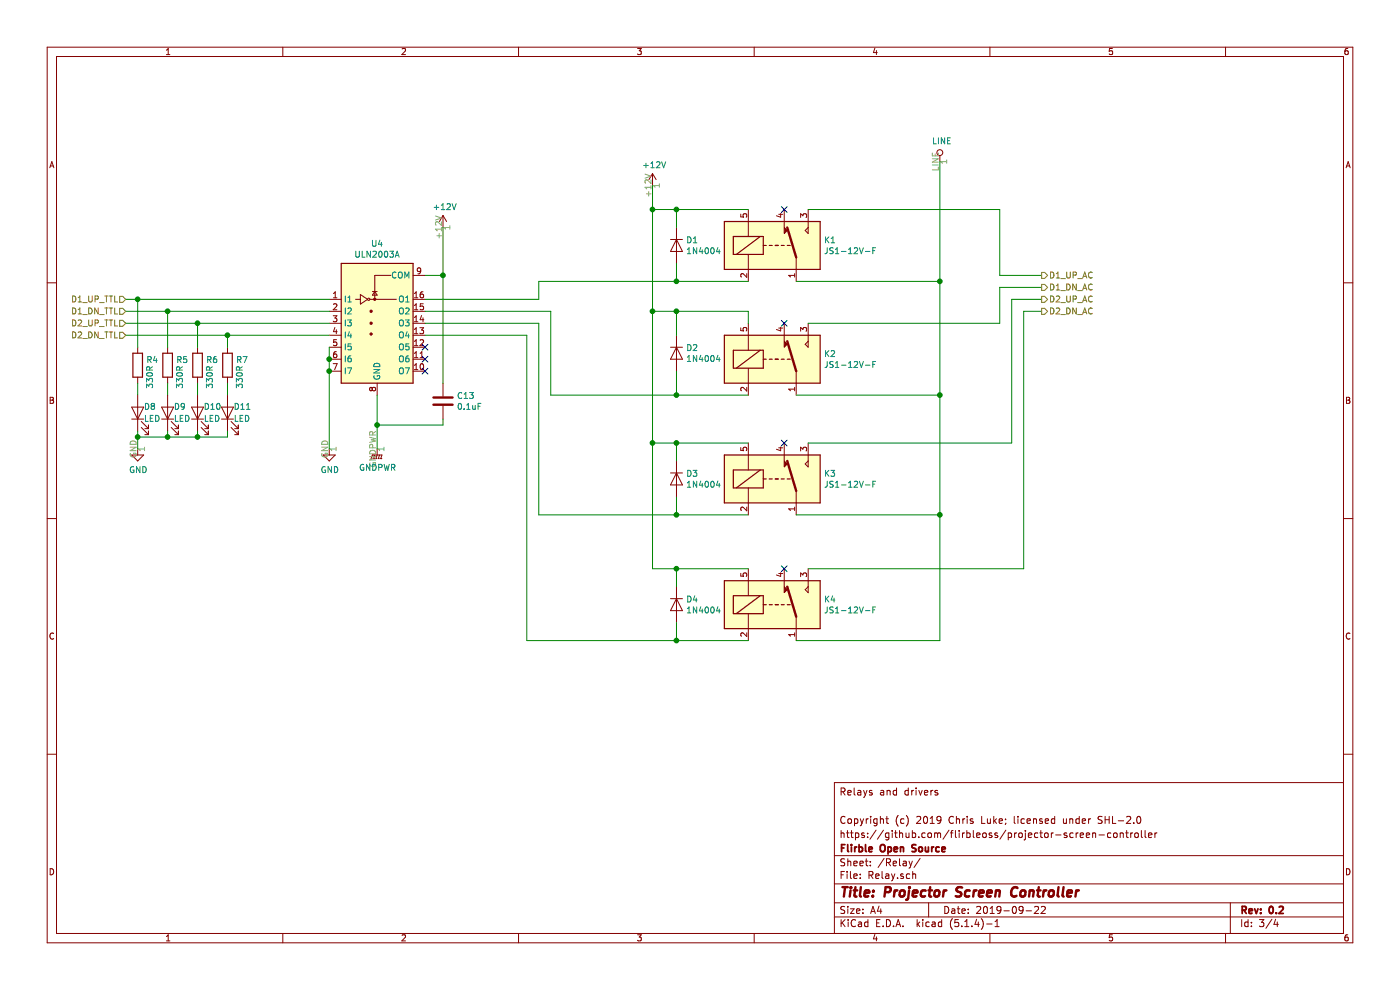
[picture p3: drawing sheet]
EESchema Schematic File Version 4
LIBS:projector-screen-controller-cache
EELAYER 30 0
EELAYER END
$Descr A4 11693 8268
encoding utf-8
Sheet 3 4
Title "Projector Screen Controller"
Date "2019-09-22"
Rev "0.2"
Comp "Flirble Open Source"
Comment1 "https://github.com/flirbleoss/projector-screen-controller"
Comment2 "Copyright (c) 2019 Chris Luke; licensed under SHL-2.0"
Comment3 ""
Comment4 "Relays and drivers"
$EndDescr
$Comp
L Transistor_Array:ULN2003A U4
U 1 1
P 3150 2700
F 0 "U4" H 3150 3367 50  0000 C CNN
F 1 "ULN2003A" H 3150 3276 50  0000 C CNN
F 2 "Package_DIP:DIP-16_W7.62mm_LongPads" H 3200 2150 50  0001 L CNN
F 3 "http://www.ti.com/lit/ds/symlink/uln2003a.pdf" H 3250 2500 50  0001 C CNN
F 4 "ST" H 3150 2700 50  0001 C CNN "mfr"
F 5 "ULN2003A" H 3150 2700 50  0001 C CNN "mpn"
F 6 "Mouser" H 3150 2700 50  0001 C CNN "Src1"
F 7 "511-ULN2003A" H 3150 2700 50  0001 C CNN "Src1 Part"
F 8 "https://www.mouser.com/ProductDetail/511-ULN2003A" H 3150 2700 50  0001 C CNN "Src1 URL"
	1    3150 2700
	1    0    0    -1  
$EndComp
Text HLabel 1050 2500 0    50   Input ~ 0
D1_UP_TTL
Text HLabel 1050 2600 0    50   Input ~ 0
D1_DN_TTL
Text HLabel 1050 2700 0    50   Input ~ 0
D2_UP_TTL
Text HLabel 1050 2800 0    50   Input ~ 0
D2_DN_TTL
$Comp
L power:+12V #PWR0107
U 1 1
P 3700 1900
F 0 "#PWR0107" H 3700 1750 50  0001 C CNN
F 1 "+12V" H 3715 2073 50  0000 C CNN
F 2 "" H 3700 1900 50  0001 C CNN
F 3 "" H 3700 1900 50  0001 C CNN
	1    3700 1900
	1    0    0    -1  
$EndComp
Wire Wire Line
	3550 2300 3700 2300
Wire Wire Line
	3700 2300 3700 1900
Wire Wire Line
	2750 2900 2750 3000
Wire Wire Line
	2750 3000 2750 3100
Connection ~ 2750 3000
NoConn ~ 3550 2900
NoConn ~ 3550 3000
NoConn ~ 3550 3100
Text HLabel 8700 2300 2    50   Output ~ 0
D1_UP_AC
Text HLabel 8700 2400 2    50   Output ~ 0
D1_DN_AC
Text HLabel 8700 2500 2    50   Output ~ 0
D2_UP_AC
Text HLabel 8700 2600 2    50   Output ~ 0
D2_DN_AC
$Comp
L Relay:SANYOU_SRD_Form_C K1
U 1 1
P 6450 2050
F 0 "K1" H 6880 2096 50  0000 L CNN
F 1 "JS1-12V-F" H 6880 2005 50  0000 L CNN
F 2 "Relay_THT:Relay_SPDT_SANYOU_SRD_Series_Form_C" H 6900 2000 50  0001 L CNN
F 3 "https://www3.panasonic.biz/ac/cdn/e/control/relay/power/catalog/mech_eng_js.pdf" H 6450 2050 50  0001 C CNN
F 4 "Panasonic" H 6450 2050 50  0001 C CNN "mfr"
F 5 "JS1-12V-F" H 6450 2050 50  0001 C CNN "mpn"
F 6 "Mouser" H 6450 2050 50  0001 C CNN "Src1"
F 7 "769-JS1-12V-F" H 6450 2050 50  0001 C CNN "Src1 Part"
F 8 "https://www.mouser.com/ProductDetail/769-JS1-12V-F" H 6450 2050 50  0001 C CNN "Src1 URL"
	1    6450 2050
	1    0    0    -1  
$EndComp
$Comp
L Relay:SANYOU_SRD_Form_C K2
U 1 1
P 6450 3000
F 0 "K2" H 6880 3046 50  0000 L CNN
F 1 "JS1-12V-F" H 6880 2955 50  0000 L CNN
F 2 "Relay_THT:Relay_SPDT_SANYOU_SRD_Series_Form_C" H 6900 2950 50  0001 L CNN
F 3 "https://www3.panasonic.biz/ac/cdn/e/control/relay/power/catalog/mech_eng_js.pdf" H 6450 3000 50  0001 C CNN
F 4 "https://www.mouser.com/ProductDetail/769-JS1-12V-F" H 6450 3000 50  0001 C CNN "Src1 URL"
F 5 "Panasonic" H 6450 3000 50  0001 C CNN "mfr"
F 6 "JS1-12V-F" H 6450 3000 50  0001 C CNN "mpn"
F 7 "Mouser" H 6450 3000 50  0001 C CNN "Src1"
F 8 "769-JS1-12V-F" H 6450 3000 50  0001 C CNN "Src1 Part"
	1    6450 3000
	1    0    0    -1  
$EndComp
$Comp
L Relay:SANYOU_SRD_Form_C K3
U 1 1
P 6450 4000
F 0 "K3" H 6880 4046 50  0000 L CNN
F 1 "JS1-12V-F" H 6880 3955 50  0000 L CNN
F 2 "Relay_THT:Relay_SPDT_SANYOU_SRD_Series_Form_C" H 6900 3950 50  0001 L CNN
F 3 "https://www3.panasonic.biz/ac/cdn/e/control/relay/power/catalog/mech_eng_js.pdf" H 6450 4000 50  0001 C CNN
F 4 "https://www.mouser.com/ProductDetail/769-JS1-12V-F" H 6450 4000 50  0001 C CNN "Src1 URL"
F 5 "Panasonic" H 6450 4000 50  0001 C CNN "mfr"
F 6 "JS1-12V-F" H 6450 4000 50  0001 C CNN "mpn"
F 7 "Mouser" H 6450 4000 50  0001 C CNN "Src1"
F 8 "769-JS1-12V-F" H 6450 4000 50  0001 C CNN "Src1 Part"
	1    6450 4000
	1    0    0    -1  
$EndComp
$Comp
L Relay:SANYOU_SRD_Form_C K4
U 1 1
P 6450 5050
F 0 "K4" H 6880 5096 50  0000 L CNN
F 1 "JS1-12V-F" H 6880 5005 50  0000 L CNN
F 2 "Relay_THT:Relay_SPDT_SANYOU_SRD_Series_Form_C" H 6900 5000 50  0001 L CNN
F 3 "https://www3.panasonic.biz/ac/cdn/e/control/relay/power/catalog/mech_eng_js.pdf" H 6450 5050 50  0001 C CNN
F 4 "Panasonic" H 6450 5050 50  0001 C CNN "mfr"
F 5 "JS1-12V-F" H 6450 5050 50  0001 C CNN "mpn"
F 6 "Mouser" H 6450 5050 50  0001 C CNN "Src1"
F 7 "769-JS1-12V-F" H 6450 5050 50  0001 C CNN "Src1 Part"
F 8 "https://www.mouser.com/ProductDetail/769-JS1-12V-F" H 6450 5050 50  0001 C CNN "Src1 URL"
	1    6450 5050
	1    0    0    -1  
$EndComp
$Comp
L power:LINE #PWR016
U 1 1
P 7850 1350
F 0 "#PWR016" H 7850 1200 50  0001 C CNN
F 1 "LINE" H 7867 1523 50  0000 C CNN
F 2 "" H 7850 1350 50  0001 C CNN
F 3 "" H 7850 1350 50  0001 C CNN
	1    7850 1350
	1    0    0    -1  
$EndComp
Wire Wire Line
	7850 1350 7850 2350
Wire Wire Line
	7850 2350 6650 2350
Connection ~ 7850 2350
Wire Wire Line
	6650 4300 7850 4300
Wire Wire Line
	6650 5350 7850 5350
Wire Wire Line
	7850 5350 7850 4300
Connection ~ 7850 4300
Wire Wire Line
	6750 1750 8350 1750
Wire Wire Line
	8350 1750 8350 2300
Wire Wire Line
	8350 2300 8700 2300
Wire Wire Line
	6750 2700 8350 2700
Wire Wire Line
	8350 2700 8350 2400
Wire Wire Line
	8350 2400 8700 2400
Wire Wire Line
	6750 3700 8450 3700
Wire Wire Line
	8450 3700 8450 2500
Wire Wire Line
	8450 2500 8700 2500
Wire Wire Line
	6750 4750 8550 4750
Wire Wire Line
	8550 4750 8550 2600
Wire Wire Line
	8550 2600 8700 2600
Wire Wire Line
	6250 4300 5650 4300
Wire Wire Line
	6250 3300 5650 3300
Wire Wire Line
	6250 2350 5650 2350
Wire Wire Line
	6250 2600 6250 2700
$Comp
L Diode:1N4004 D1
U 1 1
P 5650 2050
F 0 "D1" V 5604 2129 50  0000 L CNN
F 1 "1N4004" V 5695 2129 50  0000 L CNN
F 2 "Diode_THT:D_DO-41_SOD81_P10.16mm_Horizontal" H 5650 1875 50  0001 C CNN
F 3 "http://www.vishay.com/docs/88503/1n4001.pdf" H 5650 2050 50  0001 C CNN
	1    5650 2050
	0    1    1    0   
$EndComp
$Comp
L Diode:1N4004 D2
U 1 1
P 5650 2950
F 0 "D2" V 5604 3029 50  0000 L CNN
F 1 "1N4004" V 5695 3029 50  0000 L CNN
F 2 "Diode_THT:D_DO-41_SOD81_P10.16mm_Horizontal" H 5650 2775 50  0001 C CNN
F 3 "http://www.vishay.com/docs/88503/1n4001.pdf" H 5650 2950 50  0001 C CNN
	1    5650 2950
	0    1    1    0   
$EndComp
$Comp
L Diode:1N4004 D3
U 1 1
P 5650 4000
F 0 "D3" V 5604 4079 50  0000 L CNN
F 1 "1N4004" V 5695 4079 50  0000 L CNN
F 2 "Diode_THT:D_DO-41_SOD81_P10.16mm_Horizontal" H 5650 3825 50  0001 C CNN
F 3 "http://www.vishay.com/docs/88503/1n4001.pdf" H 5650 4000 50  0001 C CNN
	1    5650 4000
	0    1    1    0   
$EndComp
$Comp
L Diode:1N4004 D4
U 1 1
P 5650 5050
F 0 "D4" V 5604 5129 50  0000 L CNN
F 1 "1N4004" V 5695 5129 50  0000 L CNN
F 2 "Diode_THT:D_DO-41_SOD81_P10.16mm_Horizontal" H 5650 4875 50  0001 C CNN
F 3 "http://www.vishay.com/docs/88503/1n4001.pdf" H 5650 5050 50  0001 C CNN
	1    5650 5050
	0    1    1    0   
$EndComp
Wire Wire Line
	5650 1900 5650 1750
Wire Wire Line
	5650 1750 6250 1750
Wire Wire Line
	5650 2200 5650 2350
Wire Wire Line
	5650 2800 5650 2600
Wire Wire Line
	5650 2600 6250 2600
Wire Wire Line
	5650 3100 5650 3300
Wire Wire Line
	5650 3850 5650 3700
Wire Wire Line
	5650 3700 6250 3700
Wire Wire Line
	5650 4150 5650 4300
Wire Wire Line
	5650 4900 5650 4750
Wire Wire Line
	5650 4750 6250 4750
Wire Wire Line
	5650 5200 5650 5350
Wire Wire Line
	5650 5350 6250 5350
Wire Wire Line
	5650 2350 4500 2350
Wire Wire Line
	4500 2350 4500 2500
Connection ~ 5650 2350
Wire Wire Line
	5650 5350 4400 5350
Wire Wire Line
	4400 2800 4400 5350
Connection ~ 5650 5350
Wire Wire Line
	5650 4300 4500 4300
Wire Wire Line
	4500 4300 4500 2700
Connection ~ 5650 4300
Wire Wire Line
	5650 3300 4600 3300
Wire Wire Line
	4600 3300 4600 2600
Connection ~ 5650 3300
$Comp
L power:+12V #PWR0108
U 1 1
P 5450 1550
F 0 "#PWR0108" H 5450 1400 50  0001 C CNN
F 1 "+12V" H 5465 1723 50  0000 C CNN
F 2 "" H 5450 1550 50  0001 C CNN
F 3 "" H 5450 1550 50  0001 C CNN
	1    5450 1550
	1    0    0    -1  
$EndComp
Wire Wire Line
	5450 1550 5450 1750
Wire Wire Line
	5450 1750 5650 1750
Connection ~ 5650 1750
Wire Wire Line
	5650 2600 5450 2600
Wire Wire Line
	5450 2600 5450 1750
Connection ~ 5650 2600
Connection ~ 5450 1750
Wire Wire Line
	5650 3700 5450 3700
Wire Wire Line
	5450 3700 5450 2600
Connection ~ 5650 3700
Connection ~ 5450 2600
Wire Wire Line
	5650 4750 5450 4750
Wire Wire Line
	5450 4750 5450 3700
Connection ~ 5650 4750
Connection ~ 5450 3700
Wire Wire Line
	7850 2350 7850 3300
Wire Wire Line
	6650 3300 7850 3300
Connection ~ 7850 3300
Wire Wire Line
	7850 3300 7850 4300
Wire Wire Line
	1050 2500 1150 2500
Wire Wire Line
	1050 2600 1400 2600
Wire Wire Line
	1050 2700 1650 2700
Wire Wire Line
	1050 2800 1900 2800
$Comp
L Device:R R7
U 1 1
P 1900 3050
F 0 "R7" H 1970 3096 50  0000 L CNN
F 1 "330R" V 2000 2850 50  0000 L CNN
F 2 "Resistor_THT:R_Axial_DIN0207_L6.3mm_D2.5mm_P10.16mm_Horizontal" V 1830 3050 50  0001 C CNN
F 3 "~" H 1900 3050 50  0001 C CNN
	1    1900 3050
	1    0    0    -1  
$EndComp
$Comp
L Device:R R6
U 1 1
P 1650 3050
F 0 "R6" H 1720 3096 50  0000 L CNN
F 1 "330R" V 1750 2850 50  0000 L CNN
F 2 "Resistor_THT:R_Axial_DIN0207_L6.3mm_D2.5mm_P10.16mm_Horizontal" V 1580 3050 50  0001 C CNN
F 3 "~" H 1650 3050 50  0001 C CNN
	1    1650 3050
	1    0    0    -1  
$EndComp
$Comp
L Device:R R5
U 1 1
P 1400 3050
F 0 "R5" H 1470 3096 50  0000 L CNN
F 1 "330R" V 1500 2850 50  0000 L CNN
F 2 "Resistor_THT:R_Axial_DIN0207_L6.3mm_D2.5mm_P10.16mm_Horizontal" V 1330 3050 50  0001 C CNN
F 3 "~" H 1400 3050 50  0001 C CNN
	1    1400 3050
	1    0    0    -1  
$EndComp
$Comp
L Device:LED D8
U 1 1
P 1150 3450
F 0 "D8" V 1200 3400 50  0000 R CNN
F 1 "LED" V 1100 3400 50  0000 R CNN
F 2 "LEDs:LED_D3.0mm" H 1150 3450 50  0001 C CNN
F 3 "~" H 1150 3450 50  0001 C CNN
	1    1150 3450
	0    -1   -1   0   
$EndComp
$Comp
L Device:LED D9
U 1 1
P 1400 3450
F 0 "D9" V 1450 3400 50  0000 R CNN
F 1 "LED" V 1350 3400 50  0000 R CNN
F 2 "LEDs:LED_D3.0mm" H 1400 3450 50  0001 C CNN
F 3 "~" H 1400 3450 50  0001 C CNN
	1    1400 3450
	0    -1   -1   0   
$EndComp
$Comp
L Device:LED D10
U 1 1
P 1650 3450
F 0 "D10" V 1700 3400 50  0000 R CNN
F 1 "LED" V 1600 3400 50  0000 R CNN
F 2 "LEDs:LED_D3.0mm" H 1650 3450 50  0001 C CNN
F 3 "~" H 1650 3450 50  0001 C CNN
	1    1650 3450
	0    -1   -1   0   
$EndComp
$Comp
L Device:LED D11
U 1 1
P 1900 3450
F 0 "D11" V 1950 3400 50  0000 R CNN
F 1 "LED" V 1850 3400 50  0000 R CNN
F 2 "LEDs:LED_D3.0mm" H 1900 3450 50  0001 C CNN
F 3 "~" H 1900 3450 50  0001 C CNN
	1    1900 3450
	0    -1   -1   0   
$EndComp
Wire Wire Line
	1150 2500 1150 2900
Wire Wire Line
	1400 2600 1400 2900
Wire Wire Line
	1650 2700 1650 2900
Wire Wire Line
	1900 2800 1900 2900
Wire Wire Line
	1150 3200 1150 3300
Wire Wire Line
	1400 3200 1400 3300
Wire Wire Line
	1650 3200 1650 3300
Wire Wire Line
	1900 3200 1900 3300
$Comp
L power:GND #PWR0110
U 1 1
P 1150 3750
F 0 "#PWR0110" H 1150 3500 50  0001 C CNN
F 1 "GND" H 1155 3577 50  0000 C CNN
F 2 "" H 1150 3750 50  0001 C CNN
F 3 "" H 1150 3750 50  0001 C CNN
	1    1150 3750
	1    0    0    -1  
$EndComp
Wire Wire Line
	1150 3600 1150 3650
Wire Wire Line
	1400 3600 1400 3650
Wire Wire Line
	1400 3650 1150 3650
Connection ~ 1150 3650
Wire Wire Line
	1150 3650 1150 3750
Wire Wire Line
	1650 3600 1650 3650
Wire Wire Line
	1650 3650 1400 3650
Connection ~ 1400 3650
Wire Wire Line
	1900 3600 1900 3650
Wire Wire Line
	1900 3650 1650 3650
Connection ~ 1650 3650
$Comp
L Device:R R4
U 1 1
P 1150 3050
F 0 "R4" H 1220 3096 50  0000 L CNN
F 1 "330R" V 1250 2850 50  0000 L CNN
F 2 "Resistor_THT:R_Axial_DIN0207_L6.3mm_D2.5mm_P10.16mm_Horizontal" V 1080 3050 50  0001 C CNN
F 3 "~" H 1150 3050 50  0001 C CNN
	1    1150 3050
	1    0    0    -1  
$EndComp
$Comp
L power:GND #PWR0112
U 1 1
P 2750 3750
F 0 "#PWR0112" H 2750 3500 50  0001 C CNN
F 1 "GND" H 2755 3577 50  0000 C CNN
F 2 "" H 2750 3750 50  0001 C CNN
F 3 "" H 2750 3750 50  0001 C CNN
	1    2750 3750
	1    0    0    -1  
$EndComp
Wire Wire Line
	3150 3300 3150 3550
Wire Wire Line
	2750 3100 2750 3750
Connection ~ 2750 3100
Wire Wire Line
	3550 2500 4500 2500
Wire Wire Line
	3550 2600 4600 2600
Wire Wire Line
	3550 2700 4500 2700
Wire Wire Line
	3550 2800 4400 2800
Wire Wire Line
	2750 2500 1150 2500
Connection ~ 1150 2500
Wire Wire Line
	2750 2600 1400 2600
Connection ~ 1400 2600
Wire Wire Line
	2750 2700 1650 2700
Connection ~ 1650 2700
Wire Wire Line
	2750 2800 1900 2800
Connection ~ 1900 2800
$Comp
L Device:C C13
U 1 1
P 3700 3350
F 0 "C13" H 3815 3396 50  0000 L CNN
F 1 "0.1uF" H 3815 3305 50  0000 L CNN
F 2 "Capacitors_THT:C_Disc_D5.0mm_W2.5mm_P2.50mm" H 3738 3200 50  0001 C CNN
F 3 "~" H 3700 3350 50  0001 C CNN
	1    3700 3350
	1    0    0    -1  
$EndComp
Wire Wire Line
	3700 2300 3700 3200
Connection ~ 3700 2300
Wire Wire Line
	3700 3500 3700 3550
Wire Wire Line
	3700 3550 3150 3550
Connection ~ 3150 3550
Wire Wire Line
	3150 3550 3150 3750
$Comp
L power:GNDPWR #PWR012
U 1 1
P 3150 3750
F 0 "#PWR012" H 3150 3550 50  0001 C CNN
F 1 "GNDPWR" H 3154 3596 50  0000 C CNN
F 2 "" H 3150 3700 50  0001 C CNN
F 3 "" H 3150 3700 50  0001 C CNN
	1    3150 3750
	1    0    0    -1  
$EndComp
NoConn ~ 6550 1750
NoConn ~ 6550 2700
NoConn ~ 6550 3700
NoConn ~ 6550 4750
$EndSCHEMATC
